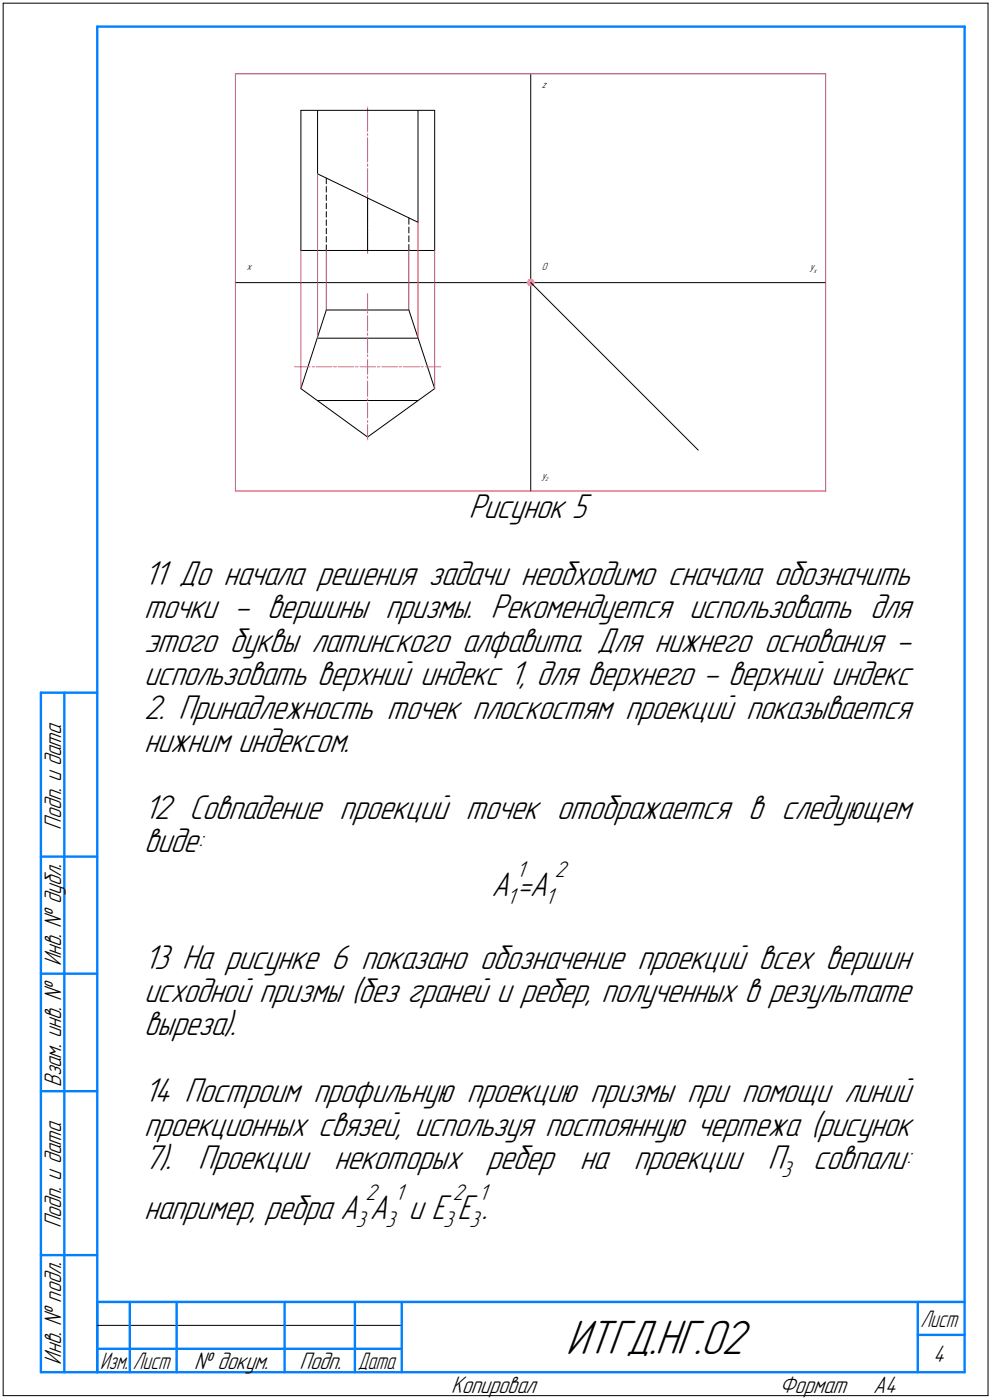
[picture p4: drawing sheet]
<svg xmlns="http://www.w3.org/2000/svg" width="212mm" height="299mm" viewBox="0 0 212 299" stroke-linecap="round" stroke-linejoin="round" font-family="sans-serif">
<g fill="none" stroke="#000" stroke-width=".21">
<path d="M.7 .7h210zM.7 .7v297zM113.2 15.7v44.6zM210.7 .7v297zM64.2 23.5h28.5zM64.2 23.5v29.9zM67.7 23.5v13.6zM67.7 37.1l21.5 10.3zM69.6 39.8v1.2zM69.6 38v1.2zM89.2 23.5v23.9zM92.7 23.5v29.9z"/>
<path d="M64.2 53.4h28.5zM69.6 52.2v1.2zM69.6 50.5v1.1zM69.6 48.7v1.2zM69.6 46.9v1.2zM69.6 45.1v1.2zM69.6 43.3v1.2zM69.6 41.6v1.2zM78.4 42.2v11.2zM87.2 52.2v1.2zM87.2 50.3v1.3zM87.2 48.4v1.3z"/>
<path d="M87.2 46.5v1.3zM50.2 60.3h63zM67.7 72.1h21.5zM69.6 66.1h17.6zM69.6 66.1l-5.4 16.8zM87.2 66.1l5.5 16.8zM113.2 60.3h62.9zM113.2 60.3v44.4zM113.2 60.3l35.7 35.7zM64.2 82.9l14.2 10.3zM67.7 85.4h21.5zM78.4 93.2l14.3-10.3z"/>
<path d="M.7 297.7h210zM20.7 282.7h65z"/>
</g>
<g fill="none" stroke="#0080ff" stroke-width=".51">
<path d="M20.7 5.7h185zM20.7 5.7v287zM205.7 5.7v287zM8.7 147.7v145zM8.7 147.7h12zM13.7 147.7v145zM8.7 182.7h12zM8.7 207.7h12zM8.7 232.7h12zM8.7 267.7h12zM20.7 277.7h185zM20.7 277.7v15z"/>
<path d="M27.7 277.7v15zM37.7 277.7v15zM60.7 277.7v15zM75.7 277.7v15zM85.7 277.7v15zM195.7 277.7v15zM8.7 292.7h12zM20.7 287.7h7zM20.7 292.7h185zM27.7 287.7h10zM37.7 287.7h23zM60.7 287.7h15z"/>
<path d="M75.7 287.7h10zM195.7 284.7h10z"/>
</g>
<path d="M50.2 15.7h125.9zM50.2 15.7v89zM176.1 15.7v89zM67.7 37.1v35zM64.2 53.4v29.5zM69.6 53.4v12.7zM87.2 53.4v12.7zM89.2 47.4v24.7zM92.7 53.4v29.5zM50.2 104.7h125.9z" fill="none" stroke="#c52b79" stroke-width=".21"/>
<path d="M113 59.5h.4zM112.9 59.6h.6zM112.6 59.7h1.1zM112.6 59.8h1.2zM112.6 59.9h1.2zM112.5 59.9h1.4zM112.5 60h1.4zM112.4 60.1h1.6zM112.4 60.2h1.6zM112.4 60.3h1.6zM112.4 60.4h1.6zM112.4 60.5h1.5zM112.5 60.5h1.4zM112.5 60.6h1.3zM112.6 60.7h1.2zM112.6 60.8h1.1zM112.9 60.9h.6zM113 61h.4z" fill="#ff8080" stroke="#ff8080" stroke-width=".21"/>
<g fill="none" stroke="#ff8000" stroke-width=".21">
<path d="M78.4 35.9v5.2zM78.4 35v.5zM78.4 29.4v5.1zM78.4 28.4v.6zM78.4 22.9v5.1zM78.4 48.9v5.1zM78.4 48v.4zM78.4 42.4v5.2zM78.4 41.5v.5zM62.8 78.2h3.3zM66.6 78.2h.5zM67.5 78.2h3.3z"/>
<path d="M71.2 78.2h.5zM72.1 78.2h3.3zM75.9 78.2h.5zM76.8 78.2h1.6zM78.4 78.2v1.7zM78.4 62.7v3.3zM78.4 66.4v.5zM78.4 67.3v3.3zM78.4 71v.5zM78.4 72v3.3zM78.4 75.7v.4zM78.4 76.6v1.6z"/>
<path d="M78.4 78.2h1.7zM80.5 78.2h.5zM81.4 78.2h3.4zM85.2 78.2h.4zM86.1 78.2h3.3zM89.8 78.2h.5zM90.8 78.2h3.2zM78.4 90.5v3.3zM78.4 89.7v.4zM78.4 85.9v3.3zM78.4 85v.4zM78.4 81.3v3.3z"/>
<path d="M78.4 80.3v.5z"/>
</g>
<g fill="#fff" stroke="#fff" stroke-width=".21">
<path d="M115.6 56h1.5zM115.6 56h1.5zM115.6 56.1h1.5zM115.6 56.2h1.5zM115.6 56.3h1.5zM115.6 56.4h1.5zM115.6 56.5h1.5zM115.6 56.6h1.5zM115.6 56.6h1.5zM115.6 56.7h1.5zM115.6 56.8h1.5zM115.6 56.9h1.5zM115.6 57h1.5zM115.6 57.1h1.5zM115.6 57.2h1.5zM115.6 57.2h1.5zM115.6 57.3h1.5zM115.6 57.4h1.5zM115.6 57.5h1.5zM115.6 57.6h1.5zM115.6 57.7h1.5zM115.6 57.7h1.5zM115.6 57.8h1.5zM115.6 57.9h1.5zM115.6 58h1.5z"/>
<path d="M115.6 100.5h1.9zM115.6 100.6h1.9zM115.6 100.7h1.9zM115.6 100.8h1.9zM115.6 100.8h1.9zM115.6 100.9h1.9zM115.6 101h1.9zM115.6 101.1h1.9zM115.6 101.2h1.9zM115.6 101.3h1.9zM115.6 101.3h1.9zM115.6 101.4h1.9zM115.6 101.5h1.9zM115.6 101.6h1.9zM115.6 101.7h1.9zM115.6 101.8h1.9zM115.6 101.9h1.9zM115.6 101.9h1.9zM115.6 102h1.9zM115.6 102.1h1.9zM115.6 102.2h1.9zM115.6 102.3h1.9zM115.6 102.4h1.9zM115.6 102.4h1.9zM115.6 102.5h1.9zM115.6 102.6h1.9zM115.6 102.7h1.9zM115.6 102.8h1.9zM115.6 102.9h1.9z"/>
<path d="M52.7 56h1.3zM52.7 56h1.3zM52.7 56.1h1.3zM52.7 56.2h1.3zM52.7 56.3h1.3zM52.7 56.4h1.3zM52.7 56.5h1.3zM52.7 56.6h1.3zM52.7 56.6h1.3zM52.7 56.7h1.3zM52.7 56.8h1.3zM52.7 56.9h1.3zM52.7 57h1.3zM52.7 57.1h1.3zM52.7 57.2h1.3zM52.7 57.2h1.3zM52.7 57.3h1.3zM52.7 57.4h1.3zM52.7 57.5h1.3zM52.7 57.6h1.3zM52.7 57.7h1.3zM52.7 57.7h1.3zM52.7 57.8h1.3zM52.7 57.9h1.3zM52.7 58h1.3z"/>
<path d="M115.6 17.2h1.3zM115.6 17.3h1.3zM115.6 17.4h1.3zM115.6 17.4h1.3zM115.6 17.5h1.3zM115.6 17.6h1.3zM115.6 17.7h1.3zM115.6 17.8h1.3zM115.6 17.9h1.3zM115.6 17.9h1.3zM115.6 18h1.3zM115.6 18.1h1.3zM115.6 18.2h1.3zM115.6 18.3h1.3zM115.6 18.4h1.3zM115.6 18.5h1.3zM115.6 18.5h1.3zM115.6 18.6h1.3zM115.6 18.7h1.3zM115.6 18.8h1.3zM115.6 18.9h1.3zM115.6 19h1.3zM115.6 19h1.3zM115.6 19.1h1.3zM115.6 19.2h1.3z"/>
<path d="M172.7 56h2zM172.7 56h2zM172.7 56.1h2zM172.7 56.2h2zM172.7 56.3h2zM172.7 56.4h2zM172.7 56.5h2zM172.7 56.6h2zM172.7 56.6h2zM172.7 56.7h2zM172.7 56.8h2zM172.7 56.9h2zM172.7 57h2zM172.7 57.1h2zM172.7 57.2h2zM172.7 57.2h2zM172.7 57.3h2zM172.7 57.4h2zM172.7 57.5h2zM172.7 57.6h2zM172.7 57.7h2zM172.7 57.7h2zM172.7 57.8h2zM172.7 57.9h2zM172.7 58h2zM172.7 58.1h2zM172.7 58.2h2zM172.7 58.3h2zM172.7 58.3h2zM172.7 58.4h2z"/>
</g>
<text font-size="10.9" x="120.7" y="288.8">ИТГД.НГ.02</text>
<g font-size="7.8">
<text x="100" y="110.5">Рисунок 5</text>
<text x="30.7" y="124.7">11 До начала решения задачи необходимо сначала обозначить</text>
<text x="30.7" y="131.9">точки - вершины призмы. Рекомендуется использовать для</text>
<text x="30.7" y="139">этого буквы латинского алфавита. Для нижнего основания -</text>
<text x="30.7" y="146.1">использовать верхний индекс 1, для верхнего - верхний индекс</text>
<text x="30.7" y="153.3">2. Принадлежность точек плоскостям проекций показывается</text>
<text x="30.7" y="160.4">нижним индексом.</text>
<text x="30.7" y="174.7">12 Совпадение проекций точек отображается в следующем</text>
<text x="30.7" y="181.8">виде:</text>
<text x="104.8" y="191.1">А =A</text>
<text x="30.7" y="206.6">13 На рисунке 6 показано обозначение проекций всех вершин</text>
<text x="30.7" y="213.7">исходной призмы (без граней и ребер, полученных в результате</text>
<text x="30.7" y="220.9">выреза).</text>
<text x="30.7" y="235.1">14 Построим профильную проекцию призмы при помощи линий</text>
<text x="30.7" y="242.3">проекционных связей, используя постоянную чертежа (рисунок</text>
<text x="30.7" y="249.4">7).</text>
<text x="42.3" y="249.4">Проекции</text>
<text x="71.2" y="249.4">некоторых</text>
<text x="103.8" y="249.4">ребер</text>
<text x="123.7" y="249.4">на</text>
<text x="135.2" y="249.4">проекции</text>
<text x="163.8" y="249.4">П</text>
<text x="173.4" y="249.4">совпали:</text>
<text x="30.7" y="259.9">например, ребра A A и E E .</text>
</g>
<g font-size="5.4">
<text x="13" y="177" transform="rotate(-90 13 177)">Подп. и дата</text>
<text x="13" y="206.1" transform="rotate(-90 13 206.1)">Инв. № дубл.</text>
<text x="13" y="231.8" transform="rotate(-90 13 231.8)">Взам. инв. №</text>
<text x="13" y="262" transform="rotate(-90 13 262)">Подп. и дата</text>
<text x="13" y="291.1" transform="rotate(-90 13 291.1)">Инв. № подл.</text>
<text x="41.4" y="292">№ докум.</text>
<text x="63.9" y="292">Подп.</text>
<text x="199" y="290.5">4</text>
<text x="96.3" y="297">Копировал</text>
<text x="166.3" y="297">Формат</text>
<text x="186.3" y="297">A4</text>
</g>
<g font-size="5.3">
<text x="196.4" y="283">Лист</text>
<text x="21.4" y="292">Изм.</text>
<text x="28.4" y="292">Лист</text>
<text x="76.4" y="292">Дата</text>
</g>
<g font-size="5.1">
<text x="110.2" y="187.1">1</text>
<text x="118.4" y="187.1">2</text>
<text x="108.1" y="192.8">1</text>
<text x="116.3" y="192.8">1</text>
<text x="166.6" y="251.1">3</text>
<text x="77.9" y="255.9">2</text>
<text x="84.3" y="255.9">1</text>
<text x="96.6" y="255.9">2</text>
<text x="102.1" y="255.9">1</text>
<text x="75.8" y="261.7">3</text>
<text x="82.2" y="261.7">3</text>
<text x="94.5" y="261.7">3</text>
<text x="100.1" y="261.7">3</text>
</g>
<g font-size="2.4">
<text x="115.6" y="18.9">z</text>
<text x="52.6" y="57.7">x</text>
<text x="115.6" y="57.7">О</text>
<text x="172.8" y="57.7">y</text>
<text x="115.6" y="102.1">y</text>
</g>
<g font-size="1.6">
<text x="173.5" y="58.2">x</text>
<text x="116.3" y="102.7">z</text>
</g>
</svg>
